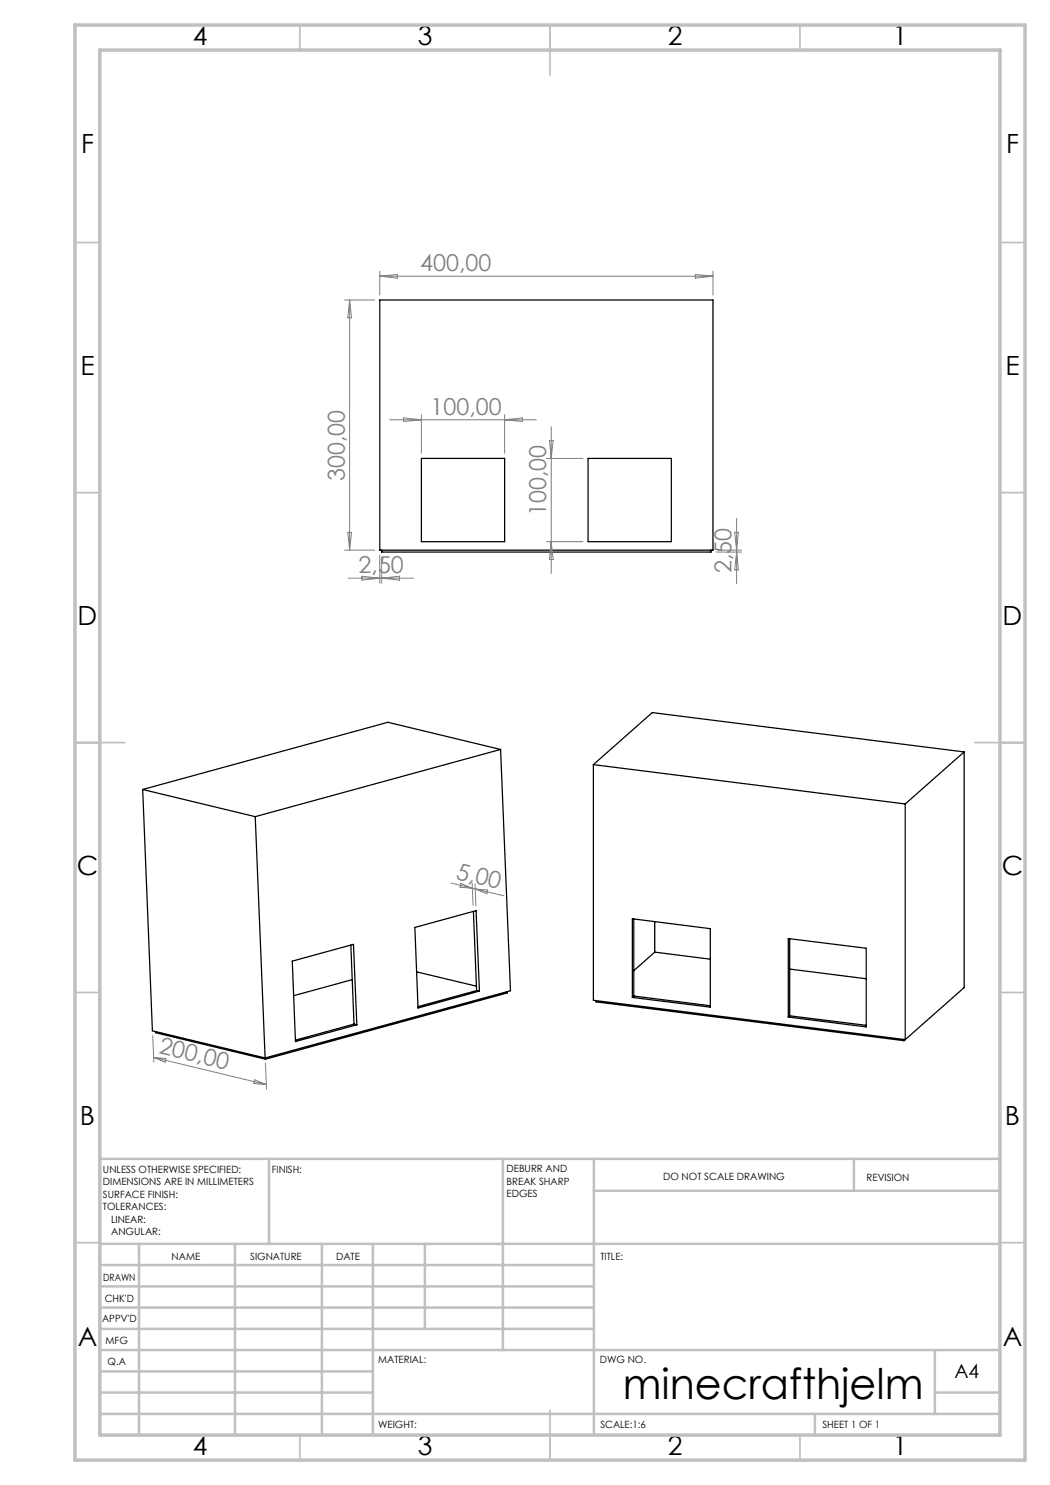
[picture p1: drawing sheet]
<svg xmlns="http://www.w3.org/2000/svg" width="210mm" height="297mm" viewBox="0 0 210 297" stroke-linecap="round" stroke-linejoin="round" font-family="sans-serif">
<g fill="none" stroke="#000" stroke-width=".25">
<path d="M76 60h66.6v50h-66.6zM84.3 91.7h16.6v16.6h-16.6zM117.6 91.7h16.7v16.6h-16.7zM76.3 110v.4h65.9v-.4M28.5 157.9l2 48.3 22.5 5.4M28.5 157.9l22.5 5.4M100.1 149.9l-49.1 13.4M100.1 149.9l2 48.3-49.1 13.4M100.1 149.9l-22.5-5.4-49.1 13.4M118.7 152.9v47.2l62.3 7.8M118.7 152.9l62.3 7.9M192.8 150.4l-11.8 10.4"/>
<path d="M192.8 150.4v47.1l-11.8 10.4M192.8 150.4l-62.3-7.9-11.8 10.4M51 163.3l2 48.3M181 160.8v47.1M58.5 192.2l12.2-3.3 .7 16.1-12.3 3.3zM70.2 189l.6 15.8M70.4 195.9l-11.7 3.2M83 185.5l12.2-3.4 .7 16.1-12.3 3.4zM83.3 194.4l12 2.8M94.7 182.3l.6 15.8M95.3 198.1l.6 .1M95.3 198.1l-11.7 3.2"/>
<path d="M101.5 198.3v.3l-48.4 13.2M126.5 183.8l15.6 1.9v15.7l-15.6-1.9zM126.8 199.2l-.3 .3M126.8 199.2l15.3 2M126.8 183.8v15.4M131 184.3v6.1M131 190.4l-4.2 3.7M131 190.4l11.1 1.4M157.7 187.7l15.5 1.9v15.8l-15.5-2zM157.9 187.7v15.5M157.9 193.8l15.3 2M31.1 206.3v.2l22 5.3"/>
<path d="M53.1 211.6v.2M70.8 204.8l.6 .2M70.8 204.8l-11.7 3.2M119.2 200.1v.3l61.6 7.7M157.9 203.2l-.2 .2M157.9 203.2l15.3 1.9M180.8 207.9v.2M181 207.9l-.2 .2"/>
</g>
<g fill="none" stroke="#808080" stroke-width=".2">
<path d="M76 54.3v4.7M76 55.2h66.6M76 55.2l3.5-.3v.7zM139.1 54.9l3.5 .3-3.5 .4zM142.6 54.3v4.7M68.9 60h6M69.9 60v50M69.9 60l.4 3.6h-.7zM77.9 84h29.4M80.7 83.6l3.6 .4-3.6 .3zM84.3 82.9v7.8M100.9 82.9v7.8"/>
<path d="M100.9 84l3.6-.4v.7zM109.3 91.7h7.3M109.9 88.1h.7l-.4 3.6zM110.2 85.3v29.4M68.9 110h6M69.6 106.5h.7l-.4 3.5zM69.6 115.6h13.1M72.4 115.2l3.6 .4-3.6 .4zM76 111v5.7M76.3 111.4v5.3M76.3 115.6l3.6-.4v.8zM109.3 108.3h7.3"/>
<path d="M110.2 108.3l.4 3.6h-.7zM143.2 110.4h5.1M143.6 110h4.7M146.9 106.5h.8l-.4 3.5zM147.3 103.7v13.1M147.3 110.4l.4 3.6h-.8zM90.2 176.6l4.8 1.2M92.2 176.7l2.3 1-2.5-.3zM94.4 176.7l.2 4.3M95 176.8l.2 4.4M95 177.8l5.8 1.4M95 177.8l2.5 .2-.1 .7z"/>
<path d="M30.6 207.1l.2 5.3M30.7 211.5l22.6 5.4M30.7 211.5l2.5 .2-.2 .7zM50.9 216l2.4 .9-2.5-.2zM53.1 212.6l.2 5.3"/>
</g>
<g fill="none" stroke="#c0c0c0" stroke-width=".35">
<path d="M60 5v5M110 5v10M160 5v5M15 48.5h5M200 48.5h5M15 98.5h5M200 98.5h5M15 148.5h10M195 148.5h10M15 198.5h5M200 198.5h5M15 248.5h5"/>
<path d="M200 248.5h5M60 287v5M110 282v10M160 287v5"/>
</g>
<g fill="none" stroke="#c0c0c0" stroke-width=".5">
<path d="M53.8 231.8v17M100.6 231.8v38.2M118.8 231.8v55.2M118.8 238.2h81.2M170.8 231.8v6.4M200 231.8h-180v55.2M20 248.8h180M20 257.3h98.8M20 253h98.8M27.8 248.8v38.2M47 248.8v38.2M64.4 248.8v38.2"/>
<path d="M74.6 248.8v38.2M85 248.8v17M20 265.8h98.8M20 261.5h98.8M20 278.5h54.6M20 274.3h54.6M20 270h180M187 278.5h13M187 270v12.8M20 282.8h180M163 282.8v4.2"/>
</g>
<path d="M15 5h190v287h-190zM20 10h180v277h-180z" fill="none" stroke="#c0c0c0" stroke-width=".7"/>
<text font-size="8.5" x="124.5" y="279.7">minecrafthjelm</text>
<g font-size="5.3">
<text x="38.5" y="8.9">4</text>
<text x="83.5" y="8.9">3</text>
<text x="133.5" y="8.9">2</text>
<text x="178.5" y="8.9">1</text>
<text x="16.2" y="30.7">F</text>
<text x="201.2" y="30.7">F</text>
<text x="16.1" y="74.9">E</text>
<text x="201.1" y="74.9">E</text>
<text x="15.5" y="124.9">D</text>
<text x="200.5" y="124.9">D</text>
<text x="15.4" y="174.9">C</text>
<text x="200.4" y="174.9">C</text>
<text x="16" y="224.9">B</text>
<text x="201" y="224.9">B</text>
<text x="15.5" y="269.2">A</text>
<text x="200.5" y="269.2">A</text>
<text x="38.5" y="290.9">4</text>
<text x="83.5" y="290.9">3</text>
<text x="133.5" y="290.9">2</text>
<text x="178.5" y="290.9">1</text>
</g>
<g font-size="4.7" fill="#808080">
<text x="84" y="54.2">400,00</text>
<text x="86.1" y="82.9">100,00</text>
<text x="68.9" y="96.2" transform="rotate(-90 68.9 96.2)">300,00</text>
<text x="109.3" y="103.2" transform="rotate(-90 109.3 103.2)">100,00</text>
<text x="71.7" y="114.6">2,50</text>
<text x="146.3" y="114.7" transform="rotate(-90 146.3 114.7)">2,50</text>
<text x="91" y="175.8" transform="rotate(14 91 175.8)">5,00</text>
<text x="31.6" y="210.6" transform="rotate(14 31.6 210.6)">200,00</text>
</g>
<text font-size="3.9" x="190.9" y="275.5">A4</text>
<g font-size="2">
<text x="20.6" y="234.6">UNLESS OTHERWISE SPECIFIED:</text>
<text x="20.6" y="237.1">DIMENSIONS ARE IN MILLIMETERS</text>
<text x="20.6" y="239.6">SURFACE FINISH:</text>
<text x="54.4" y="234.6">FINISH:</text>
<text x="101.3" y="234.5">DEBURR AND</text>
<text x="101.3" y="237">BREAK SHARP</text>
<text x="101.3" y="239.5">EDGES</text>
<text x="132.6" y="236">DO NOT SCALE DRAWING</text>
<text x="173.3" y="236.2">REVISION</text>
<text x="20.6" y="242.1">TOLERANCES:</text>
<text x="22.2" y="244.6">LINEAR:</text>
<text x="22.2" y="247.1">ANGULAR:</text>
<text x="34.3" y="252">NAME</text>
<text x="50" y="251.9">SIGNATURE</text>
<text x="67.2" y="251.9">DATE</text>
<text x="120.1" y="251.9">TITLE:</text>
<text x="20.6" y="256.1">DRAWN</text>
<text x="20.9" y="260.3">CHK'D</text>
<text x="20.4" y="264.4">APPV'D</text>
<text x="21.1" y="268.8">MFG</text>
<text x="21.5" y="273">Q.A</text>
<text x="75.6" y="272.5">MATERIAL:</text>
<text x="120" y="272.5">DWG NO.</text>
<text x="75.6" y="285.5">WEIGHT:</text>
<text x="120.1" y="285.6">SCALE:1:6</text>
<text x="164.5" y="285.6">SHEET 1 OF 1</text>
</g>
</svg>
